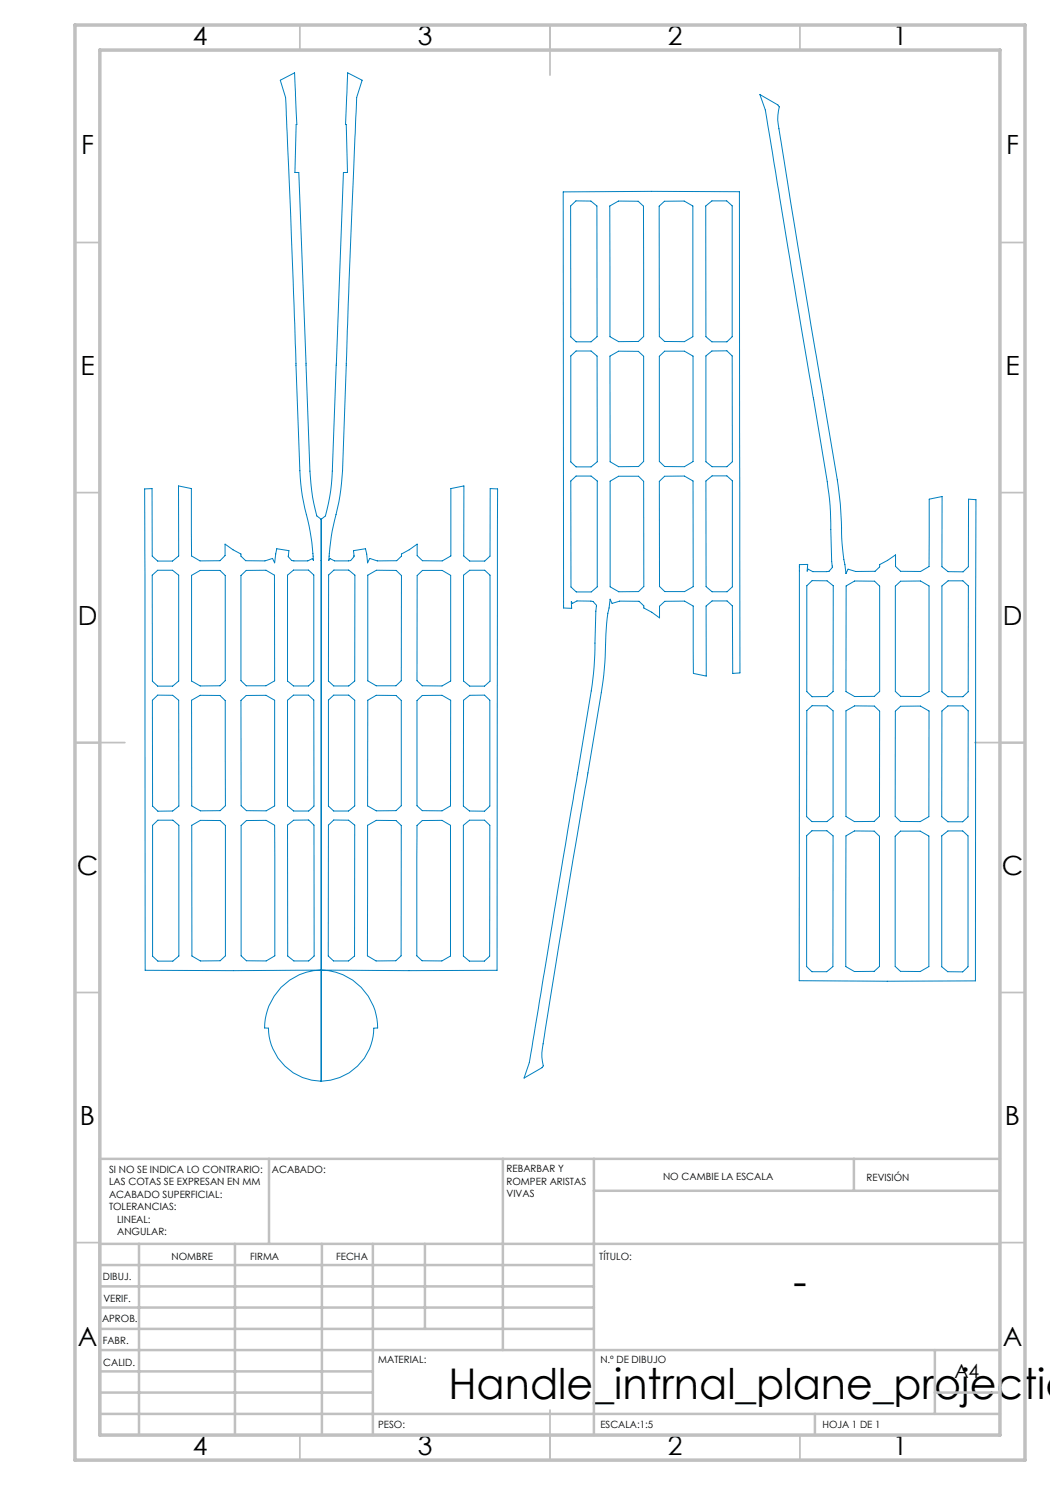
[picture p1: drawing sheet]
<svg xmlns="http://www.w3.org/2000/svg" width="210mm" height="297mm" viewBox="0 0 210 297" stroke-linecap="round" stroke-linejoin="round" font-family="sans-serif">
<g fill="none" stroke="#c0c0c0" stroke-width=".35">
<path d="M60 5v5M110 5v10M160 5v5M15 48.5h5M200 48.5h5M15 98.5h5M200 98.5h5M15 148.5h10M195 148.5h10M15 198.5h5M200 198.5h5M15 248.5h5"/>
<path d="M200 248.5h5M60 287v5M110 282v10M160 287v5"/>
</g>
<g fill="none" stroke="#c0c0c0" stroke-width=".5">
<path d="M53.8 231.8v17M100.6 231.8v38.2M118.8 231.8v55.2M118.8 238.2h81.2M170.8 231.8v6.4M200 231.8h-180v55.2M20 248.8h180M20 257.3h98.8M20 253h98.8M27.8 248.8v38.2M47 248.8v38.2M64.4 248.8v38.2"/>
<path d="M74.6 248.8v38.2M85 248.8v17M20 265.8h98.8M20 261.5h98.8M20 278.5h54.6M20 274.3h54.6M20 270h180M187 278.5h13M187 270v12.8M20 282.8h180M163 282.8v4.2"/>
</g>
<path d="M15 5h190v287h-190zM20 10h180v277h-180z" fill="none" stroke="#c0c0c0" stroke-width=".7"/>
<g fill="none" stroke="#0080c0" stroke-width=".2">
<path d="M152 18.9l3.6 2.1 .3 .4a9.1 9.1 0 0 0-.1 4.3l6.4 39.5 5.3 30.8a90.9 90.9 0 0 1 .9 12.7l.8 6 .4-.9 1.5 .5h3.9l.9-.9v-.5l1.6-.8 1.6-1.1v2.3l1 1h4l1.7-1v-13.5l2.6-.5v14l1.2 1 3 .1 1.1-1.1v-13.5l1.5 .1-.1 96.3-35.3-.1 .1-83.2h1.6l-.1 1.3 .2-.4 1 .5h3.2l.7-.8-.3-7.6a54.2 54.2 0 0 0-.7-9.6l-12.4-74.3zM112.6 38.4l35.3-.1 .1 96.3-1.5 .1v-13.5l-1.1-1h-3l-1.2 1 .1 14-2.6-.5-.1-13.5-1.7-1-3.9 .1-1.1 .9v2.4l-1.5-1.2-1.6-.8v-.4l-1-.9-3.9-.1-1.5 .5-.4-.9a72.9 72.9 0 0 0-1 12.8l-.7 5.9-5.7 33.3-6 37a9.1 9.1 0 0 0 .1 4.4l-.3 .3-3.6 2.1 1.1-3.1 12.4-74.3a59.1 59.1 0 0 0 .7-9.6l.3-7.5-.7-.8-3.2-.1-.9 .5-.2-.4v1.4l-1.6-.1zM114.1 41.2l1.1-1h3l1.2 1v26.1l-1.2 1.1h-3l-1-1zM122 41.2l1.7-1h3.9l1.1 1v26.1l-1 1h-4l-1.7-1zM131.8 41.2l1.1-1h3.9l1.8 1v26.1l-1.7 1h-4l-1-1zM141.1 41.2l1.3-1h2.9l1.1 1v26.1l-1 1.1h-3l-1.2-1.1zM114.2 71.2l1-1h3l1.2 1 .1 21.2-1.3 1h-3l-1-1zM122 71.2l1.7-1 4 .1 1 1v21l-1 1h-4l-1.7-.9zM131.9 71.3l1-1.1h4l1.7 1v21.1l-1.7 1h-4l-1-1zM141.2 71.2l1.2-1h3l1 1 .1 21.2-1.1 .9h-3l-1.2-.9zM114.2 96.2l1-1h3l1.3 1v21.2l-1.2 1h-3l-1.1-1zM122 96.2l1.7-1h4l1 1.1 .1 21-1.1 1-3.9 .1-1.8-1z"/>
<path d="M131.9 96.3l1-1.1h4l1.7 1v21.1l-1.7 1h-3.9l-1.1-1zM141.2 96.2l1.2-1h3l1.1 1v21.2l-1.1 1h-3l-1.2-1.1zM30.4 115l1.1-1h3l1.2 1v21.2l-1.2 1h-3l-1-1zM38.3 115.1l1.7-1h4l1 1v21l-1 1.1h-4l-1.7-1zM48.2 115.1l1-1 4-.1 1.7 1v21.2l-1.7 1h-4l-1-1.1zM57.5 115l1.2-1h3l1.1 1v21.2l-1.1 1h-3l-1.2-1zM64.2 103.9l.9-.7 .8-3.8 .5-3.9 2.3-61h.8l-.2-9.6h-.2l.4-10.3 2.9 1.4-1.1 3.5-1.5 36.6-1.3 38.1a56.5 56.5 0 0 1-2.1 12.1l-.6 5.8 .2-.4 .9 .5 3.2-.1 .7-.8-.1-1.2 2.4-.4 .4 2.9 .4-.9 1.6 .5 3.8-.1 1-.9v-.4l1.5-.8 1.6-1.2v2.3l1.1 1 3.9 .1 1.8-1v-13.5l2.6-.5-.1 14 1.2 1h3l1.1-1v-13.5l1.5 .1-.1 96.3-35.2-.1M64.2 103.9l-.8-.7-.4-1.3-.5-2.5-.5-5.2-2.2-59.7h-.8l.2-9.6h.2l-.5-10.3-2.8 1.4a16.2 16.2 0 0 1 1.2 6.4l.8 20.6 1.9 51.2a44.7 44.7 0 0 0 1.8 10.9l.6 3.4 .3 3.6-.2-.4-.9 .5-3.3-.1-.7-.8 .2-1.2-2.4-.4-.5 2.9-.4-.9-1.5 .5-3.9-.1-.9-.9v-.4l-1.6-.8-1.6-1.2v2.3l-1 1-4 .1-1.7-1v-13.5l-2.6-.5v14l-1.2 1h-3l-1.1-1v-13.5l-1.5 .1 .1 96.3 35.2-.1M64.2 103.9v112.3M65.7 115l1.1-1h2.9l1.3 1-.1 21.2-1.2 1h-3l-1-1zM73.6 115l1.7-1 3.9 .1 1.1 1v21l-1.1 1.1h-4l-1.6-1zM83.4 115.1l1.1-1h3.9l1.7 1v21.1l-1.7 1h-3.9l-1.1-1.1z"/>
<path d="M92.7 115l1.2-1h3l1.1 1v21.2l-1.1 1h-3l-1.2-1zM161.4 117.2l1-1.1 3 .1 1.3 1-.1 21.1-1.2 1h-3l-1-1zM169.2 117.2l1.7-1h4l1 1v21.1l-1 1h-4l-1.7-1zM179.1 117.2l1-1h4l1.7 1v21.1l-1.7 1h-4l-1-1zM188.4 117.2l1.2-1h3l1.1 1-.1 21.2-1 .9h-3l-1.2-.9zM30.5 140l1-1 3 .1 1.2 .9 .1 21.2-1.3 1h-2.9l-1.1-1zM38.3 140l1.7-.9h4l1 1 .1 21-1.1 1-3.9 .1-1.8-1zM48.2 140.1l1-1h4l1.7 .9v21.2l-1.7 1-3.9-.1-1.1-1zM57.5 140l1.2-1h3l1.1 1v21.2l-1.1 1h-3l-1.2-1zM65.7 140l1-1h3l1.2 1v21.2l-1.2 1h-3l-1-1zM73.6 140l1.6-.9h4l1.1 1v21l-1.1 1-4 .1-1.7-1zM83.4 140.1l1.1-1h3.9l1.7 .9v21.2l-1.7 1-3.9-.1-1.1-1z"/>
<path d="M92.7 140l1.2-.9 3-.1 1.1 1v21.2l-1.1 1h-3l-1.2-1zM161.4 142.1l1-1 3 .1 1.2 1v21.1l-1.2 1h-3l-1.1-1zM169.2 142.2l1.7-1h4l1 1v21.1l-1.1 1h-3.9l-1.7-1zM179.1 142.2l1-1h4l1.7 1v21.1l-1.8 1h-3.9l-1.1-1zM188.4 142.2l1.2-1h3l1 1v21.2l-1.1 1h-2.9l-1.3-1.1zM30.5 165.1l1.1-1.1h3l1.2 1.1v26.1l-1.2 1h-3l-1.1-1zM38.3 165.1l1.8-1h3.9l1.1 1v26.1l-1.1 1h-3.9l-1.7-1zM48.2 165.1l1.1-1h3.9l1.7 1 .1 26.1-1.8 1h-3.9l-1.1-1zM57.5 165l1.2-1h3l1.1 1v26.2l-1.1 1h-2.9l-1.3-1zM65.7 165l1-1h3l1.2 1v26.2l-1.2 1h-3l-1-1zM73.5 165.1l1.7-1h4l1.1 1-.1 26.1-1 1h-4l-1.7-1zM83.4 165.1l1.1-1h3.9l1.7 1v26.1l-1.7 1h-4l-1-1z"/>
<path d="M92.7 165.1l1.2-1.1h3l1.1 1.1-.1 26.1-1 1h-3l-1.2-1zM161.3 167.1l1.1-.9h3l1.2 1v26.1l-1.3 1h-2.9l-1.1-1zM169.2 167.2l1.7-1h3.9l1.1 1v26.1l-1.1 1h-3.9l-1.7-1zM179 167.2l1.1-1h3.9l1.8 1v26.1l-1.8 1h-3.9l-1.1-1zM188.3 167.2l1.3-1h2.9l1.1 1v26.2l-1.1 1-3-.1-1.2-.9zM64.2 194a11.5 11.5 0 0 1 11.3 11.6h-.7a10.7 10.7 0 0 1-10.6 10.6M64.2 194a11.6 11.6 0 0 0-11.3 11.6h.8a10.8 10.8 0 0 0 10.5 10.6"/>
</g>
<g font-size="8.5">
<text x="158.6" y="259.3">-</text>
<text x="89.7" y="279.7">Handle_intrnal_plane_projectio</text>
</g>
<g font-size="5.3">
<text x="38.5" y="9">4</text>
<text x="83.5" y="9">3</text>
<text x="133.6" y="9">2</text>
<text x="178.6" y="9">1</text>
<text x="16.2" y="30.7">F</text>
<text x="201.2" y="30.7">F</text>
<text x="16.1" y="75">E</text>
<text x="201.1" y="75">E</text>
<text x="15.5" y="125">D</text>
<text x="200.5" y="125">D</text>
<text x="15.4" y="175">C</text>
<text x="200.4" y="175">C</text>
<text x="16" y="225">B</text>
<text x="201" y="225">B</text>
<text x="15.5" y="269.2">A</text>
<text x="200.5" y="269.2">A</text>
<text x="38.5" y="291">4</text>
<text x="83.5" y="291">3</text>
<text x="133.6" y="291">2</text>
<text x="178.6" y="291">1</text>
</g>
<text font-size="3.9" x="190.9" y="275.5">A4</text>
<g font-size="2">
<text x="21.8" y="234.6">SI NO SE INDICA LO CONTRARIO:</text>
<text x="21.8" y="237.1">LAS COTAS SE EXPRESAN EN MM</text>
<text x="21.8" y="239.6">ACABADO SUPERFICIAL:</text>
<text x="54.4" y="234.6">ACABADO:</text>
<text x="101.3" y="234.5">REBARBAR Y</text>
<text x="101.3" y="237">ROMPER ARISTAS</text>
<text x="101.3" y="239.5">VIVAS</text>
<text x="132.6" y="236">NO CAMBIE LA ESCALA</text>
<text x="173.3" y="236.2">REVISIÓN</text>
<text x="21.8" y="242.1">TOLERANCIAS:</text>
<text x="23.4" y="244.6">LINEAL:</text>
<text x="23.4" y="247.1">ANGULAR:</text>
<text x="34.3" y="252">NOMBRE</text>
<text x="50" y="251.9">FIRMA</text>
<text x="67.2" y="251.9">FECHA</text>
<text x="119.9" y="251.9">TÍTULO:</text>
<text x="20.6" y="256.1">DIBUJ.</text>
<text x="20.7" y="260.3">VERIF.</text>
<text x="20.4" y="264.4">APROB.</text>
<text x="20.5" y="268.8">FABR.</text>
<text x="20.7" y="273.1">CALID.</text>
<text x="75.6" y="272.5">MATERIAL:</text>
<text x="120.1" y="272.5">N.º DE DIBUJO</text>
<text x="75.6" y="285.5">PESO:</text>
<text x="120.1" y="285.6">ESCALA:1:5</text>
<text x="164.5" y="285.6">HOJA 1 DE 1</text>
</g>
</svg>
